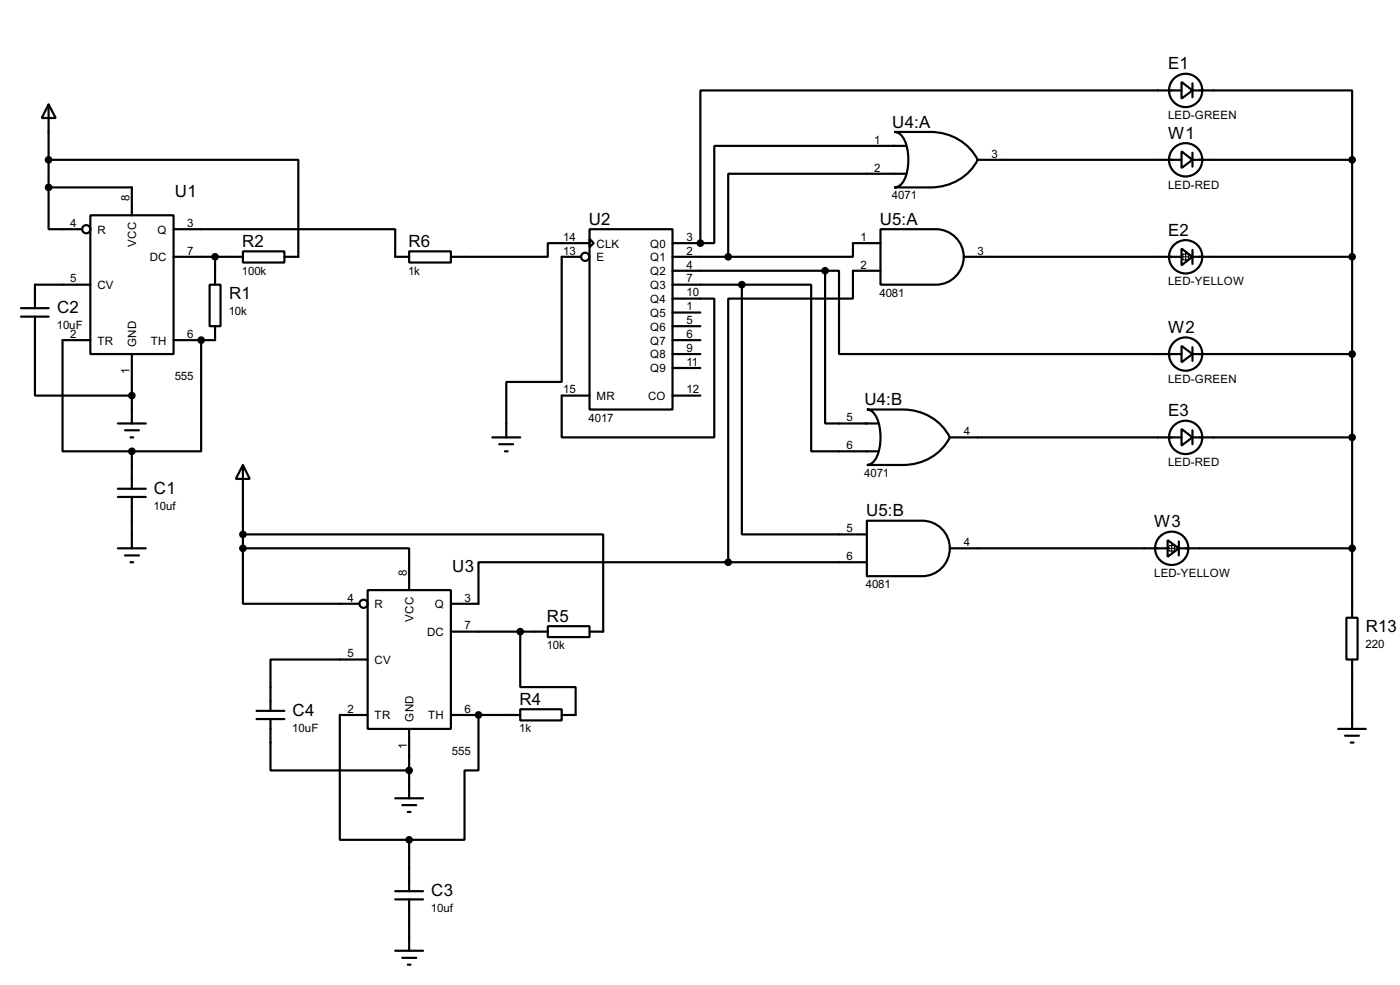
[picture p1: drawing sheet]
<svg xmlns="http://www.w3.org/2000/svg" width="256mm" height="180mm" viewBox="0 0 256 180" stroke-linecap="round" stroke-linejoin="round" font-family="sans-serif">
<g fill="none" stroke="#000" stroke-width=".4">
<path d="M8.9 19.1l1.3 2.5h-2.5zM8.9 19.1v15.2M216.5 15l2 1.6-2 1.5zM216.5 16.6h-88.2v27.9M218.5 16.6h29.2v12.7M218.5 15.3v2.5M8.9 29.3h45.8v17.7h-2.6M8.9 34.3v7.7h6.1M8.9 34.3h15.3v5.1M16.6 39.4h15.2v25.4h-15.2zM163.9 24.2h6.6a9.6 9.6 0 0 1 8.6 5.1 9.5 9.5 0 0 1-8.6 5h-6.6a2.19 2.19 0 0 0 1.8-1.5 9.2 9.2 0 0 0-.4-7.8l-.9-.7zM165.9 31.8h-32.5v15.2"/>
<path d="M165.9 26.7h-35v17.8h-2.6M179.1 29.3h37.4M216.5 27.7l2 1.6-2 1.5zM218.5 29.3h29.2M218.5 28v2.5M247.7 29.3v83.8M3.9 56.4h5M3.9 58h5M6.4 58v14.4h17.8M16.6 52.1h-10.2v4.3M31.8 42h40.6v5h2.6M31.8 47h12.7"/>
<path d="M38.4 52.1h2v7.6h-2zM39.4 47v5.1M39.4 59.7v2.6h-7.6M44.5 46h7.6v2.1h-7.6zM75 46h7.6v2.1h-7.6zM106.5 47h-3.6v22.9h-10.1v10.2M108 42h15.2v33h-15.2zM108 43.7l.8 .8-.8 .8zM108 44.5h-7.6v2.5h-17.8M123.2 54.7h7.7v25.4h-28v-7.7h5.1M123.2 47h10.2M123.2 52.1h12.7"/>
<path d="M123.2 49.6h28M123.2 44.5h5.1M123.2 57.2h5.1M123.2 59.7h5.1M135.9 52.1h12.7v30.5h12.2M135.9 52.1v45.7h22.9M151.2 49.6v27.9h9.6M151.2 49.6h2.5v15.2h62.8M161.3 42h10.2a5.1 5.1 0 0 1 5.1 5 5.1 5.1 0 0 1-5.1 5.1h-10.2zM161.3 44.5h-5v2.5h-22.9M161.3 49.6h-5v5.1h-22.9v48.2M176.6 47h39.9"/>
<path d="M216.5 45.5l2 1.5-2 1.6zM218.5 47h29.2M218.5 45.8v2.5M16.6 62.3h-5.1v20.3h12.7M21.6 77.5h5.1M22.9 78.8h2.6M24.2 64.8v12.7M36.9 62.3v20.3h-12.7M123.2 62.3h5.1M123.2 64.8h5.1M123.2 72.4h5.1M123.2 67.4h5.1"/>
<path d="M158.8 75h6.6a9.5 9.5 0 0 1 8.6 5.1 9.4 9.4 0 0 1-8.6 5h-6.6a2.16 2.16 0 0 0 1.8-1.5 9.3 9.3 0 0 0-.3-7.8l-1-.7zM216.5 78.5l2 1.6-2 1.5zM216.5 63.3l2 1.5-2 1.5zM218.5 64.8h29.2M218.5 63.6v2.5M218.5 78.8v2.5M21.6 89.5h5.1M21.6 91h5.1M23.9 80.1h.5M24.2 82.6v6.9M24.2 91v9.4M44.5 85.1l1.3 2.6h-2.6z"/>
<path d="M44.5 97.8h66v17.8h-2.5M44.5 85.1v15.3M90.2 80.1h5.1M91.5 81.3h2.5M92.5 82.6h.5M158.8 95.3h10.2a5.1 5.1 0 0 1 5 5.1 5.1 5.1 0 0 1-5 5.1h-10.2zM174 80.1h42.5M213.9 98.9l2.1 1.5-2.1 1.5zM216 99.1v2.6M218.5 80.1h29.2M21.6 100.4h5.1M22.9 101.7h2.6"/>
<path d="M23.9 102.9h.5M44.5 100.4v10.1h21.3M44.5 100.4h30.5v7.6M67.4 108h15.2v25.4h-15.2zM82.6 115.6h17.8M95.3 115.6v10.2h10.2v5.1h-2.6M100.4 114.6h7.6v2h-7.6zM133.4 102.9h-45.7v7.6h-5.1M133.4 102.9h25.4M174 100.4h39.9M216 100.4h31.7M246.7 113.1h2v7.6h-2z"/>
<path d="M47 131.6h5.1M47 130.1h5.1M49.6 131.6v9.4h25.4M67.4 130.9h-5.1v22.8h12.7M67.4 120.7h-17.8v9.4M75 133.4v12.7M82.6 130.9h12.7M87.7 130.9v10.1h-2.6v12.7h-10.1M95.3 129.8h7.6v2.1h-7.6zM245.2 133.4h5M246.4 134.7h2.6M247.5 135.9h.5"/>
<path d="M247.7 120.7v12.7M72.4 146.1h5.1M73.7 147.4h2.6M74.7 148.6h.5M75 153.7v9.4M72.4 164.6h5.1M72.4 163.1h5.1M72.4 174h5.1M73.7 175.3h2.6M74.7 176.6h.5M75 164.6v9.4"/>
<circle cx="217.2" cy="16.6" r="3.1"/>
<circle cx="217.2" cy="29.3" r="3.1"/>
<circle cx="15.8" cy="42" r=".75"/>
<circle cx="107.2" cy="47" r=".75"/>
<circle cx="217.2" cy="47" r="3.1"/>
<circle cx="217.2" cy="64.8" r="3.1"/>
<circle cx="217.2" cy="80.1" r="3.1"/>
<circle cx="66.6" cy="110.5" r=".75"/>
<circle cx="214.6" cy="100.4" r="3.1"/>
</g>
<g fill="#000">
<circle cx="128.3" cy="44.5" r=".2"/>
<circle cx="36.9" cy="62.3" r=".2"/>
<circle cx="87.7" cy="130.9" r=".2"/>
</g>
<path d="M216.2 47h2M216.7 46.5h1v1.1h-1zM217.2 46v2.1M214.2 99.9h1v1h-1zM214.7 99.4v2M213.7 100.4h2" fill="none" stroke="#000" stroke-width=".2"/>
<g fill="#000" stroke="#000" stroke-width=".4">
<circle cx="8.9" cy="34.3" r=".5"/>
<circle cx="8.9" cy="29.3" r=".5"/>
<circle cx="247.7" cy="29.3" r=".5"/>
<circle cx="39.4" cy="47" r=".5"/>
<circle cx="128.3" cy="44.5" r=".5"/>
<circle cx="133.4" cy="47" r=".5"/>
<circle cx="135.9" cy="52.1" r=".5"/>
<circle cx="151.1" cy="49.6" r=".5"/>
<circle cx="247.7" cy="47" r=".5"/>
<circle cx="24.1" cy="72.4" r=".5"/>
<circle cx="36.8" cy="62.3" r=".5"/>
<circle cx="247.7" cy="64.8" r=".5"/>
<circle cx="24.1" cy="82.6" r=".5"/>
<circle cx="44.5" cy="97.8" r=".5"/>
<circle cx="247.7" cy="80.1" r=".5"/>
<circle cx="44.5" cy="100.4" r=".5"/>
<circle cx="95.3" cy="115.6" r=".5"/>
<circle cx="133.4" cy="102.9" r=".5"/>
<circle cx="247.7" cy="100.4" r=".5"/>
<circle cx="87.6" cy="130.9" r=".5"/>
<circle cx="74.9" cy="141" r=".5"/>
<circle cx="74.9" cy="153.7" r=".5"/>
</g>
<g font-size="3.5">
<text x="214" y="12.7">E1</text>
<text x="163.5" y="23.3">U4:A</text>
<text x="214" y="25.4">W1</text>
<text x="32.1" y="36">U1</text>
<text x="107.9" y="41.2">U2</text>
<text x="161.2" y="41.2">U5:A</text>
<text x="44.4" y="45.2">R2</text>
<text x="74.8" y="45.2">R6</text>
<text x="214" y="43.2">E2</text>
<text x="10.5" y="57.4">C2</text>
<text x="42" y="54.8">R1</text>
<text x="214" y="61">W2</text>
<text x="158.4" y="74.1">U4:B</text>
<text x="214" y="76.2">E3</text>
<text x="28.2" y="90.4">C1</text>
<text x="158.7" y="94.5">U5:B</text>
<text x="211.5" y="96.5">W3</text>
<text x="82.9" y="104.7">U3</text>
<text x="100.2" y="113.8">R5</text>
<text x="250.2" y="115.8">R13</text>
<text x="53.6" y="131">C4</text>
<text x="95.2" y="129">R4</text>
<text x="79" y="164">C3</text>
</g>
<g font-size="2.4">
<text x="214" y="21.8">LED-GREEN</text>
<text x="160.2" y="26.3">1</text>
<text x="181.7" y="28.9">3</text>
<text x="160.2" y="31.4">2</text>
<text x="214" y="34.5">LED-RED</text>
<text x="12.9" y="41.6">4</text>
<text x="23.7" y="36.9" transform="rotate(-90 23.7 36.9)">8</text>
<text x="34.3" y="41.6">3</text>
<text x="163.4" y="36.5">4071</text>
<text x="17.8" y="42.7">R</text>
<text x="25" y="45.2" transform="rotate(-90 25 45.2)">VCC</text>
<text x="27.4" y="47.8">DC</text>
<text x="28.8" y="42.7">Q</text>
<text x="34.3" y="46.6">7</text>
<text x="103.2" y="44.1">14</text>
<text x="103.2" y="46.6">13</text>
<text x="109.3" y="45.3">CLK</text>
<text x="109.3" y="47.8">E</text>
<text x="119.1" y="45.3">Q0</text>
<text x="119.1" y="47.8">Q1</text>
<text x="125.8" y="44.1">3</text>
<text x="125.8" y="46.6">2</text>
<text x="157.7" y="44.1">1</text>
<text x="179.1" y="46.6">3</text>
<text x="12.9" y="51.7">5</text>
<text x="17.8" y="52.9">CV</text>
<text x="44.3" y="50.3">100k</text>
<text x="74.8" y="50.3">1k</text>
<text x="119.1" y="50.4">Q2</text>
<text x="119.1" y="52.9">Q3</text>
<text x="125.8" y="49.2">4</text>
<text x="125.8" y="51.7">7</text>
<text x="157.7" y="49.2">2</text>
<text x="214" y="52.2">LED-YELLOW</text>
<text x="41.9" y="57.7">10k</text>
<text x="119.1" y="55.4">Q4</text>
<text x="119.1" y="58">Q5</text>
<text x="125.8" y="54.3">10</text>
<text x="125.8" y="56.8">1</text>
<text x="125.8" y="59.3">5</text>
<text x="161.1" y="54.3">4081</text>
<text x="10.4" y="60.3">10uF</text>
<text x="12.9" y="61.9">2</text>
<text x="17.8" y="63.1">TR</text>
<text x="25" y="63.5" transform="rotate(-90 25 63.5)">GND</text>
<text x="27.6" y="63.1">TH</text>
<text x="34.3" y="61.9">6</text>
<text x="119.1" y="60.5">Q6</text>
<text x="119.1" y="63.1">Q7</text>
<text x="119.1" y="65.6">Q8</text>
<text x="125.8" y="61.9">6</text>
<text x="125.8" y="64.4">9</text>
<text x="23.7" y="68.5" transform="rotate(-90 23.7 68.5)">1</text>
<text x="32" y="69.5">555</text>
<text x="103.2" y="72">15</text>
<text x="119.1" y="68.1">Q9</text>
<text x="125.8" y="72">12</text>
<text x="125.8" y="67">11</text>
<text x="214" y="70.1">LED-GREEN</text>
<text x="107.8" y="77.2">4017</text>
<text x="109.3" y="73.2">MR</text>
<text x="118.7" y="73.2">CO</text>
<text x="155.1" y="77.1">5</text>
<text x="155.1" y="82.2">6</text>
<text x="176.6" y="79.7">4</text>
<text x="158.3" y="87.3">4071</text>
<text x="214" y="85.3">LED-RED</text>
<text x="28.2" y="93.3">10uf</text>
<text x="155.1" y="97.4">5</text>
<text x="176.6" y="100">4</text>
<text x="74.6" y="105.5" transform="rotate(-90 74.6 105.5)">8</text>
<text x="155.1" y="102.5">6</text>
<text x="158.6" y="107.7">4081</text>
<text x="211.4" y="105.6">LED-YELLOW</text>
<text x="63.7" y="110.1">4</text>
<text x="68.6" y="111.3">R</text>
<text x="75.8" y="113.8" transform="rotate(-90 75.8 113.8)">VCC</text>
<text x="79.6" y="111.3">Q</text>
<text x="85.1" y="110.1">3</text>
<text x="78.2" y="116.4">DC</text>
<text x="85.1" y="115.2">7</text>
<text x="100.2" y="118.8">10k</text>
<text x="250.2" y="118.7">220</text>
<text x="63.7" y="120.3">5</text>
<text x="68.6" y="121.5">CV</text>
<text x="63.7" y="130.5">2</text>
<text x="68.6" y="131.7">TR</text>
<text x="78.4" y="131.7">TH</text>
<text x="85.1" y="130.5">6</text>
<text x="53.6" y="133.9">10uF</text>
<text x="74.6" y="137.1" transform="rotate(-90 74.6 137.1)">1</text>
<text x="75.8" y="132.1" transform="rotate(-90 75.8 132.1)">GND</text>
<text x="95.1" y="134.1">1k</text>
<text x="82.8" y="138.1">555</text>
<text x="79" y="167">10uf</text>
</g>
</svg>
